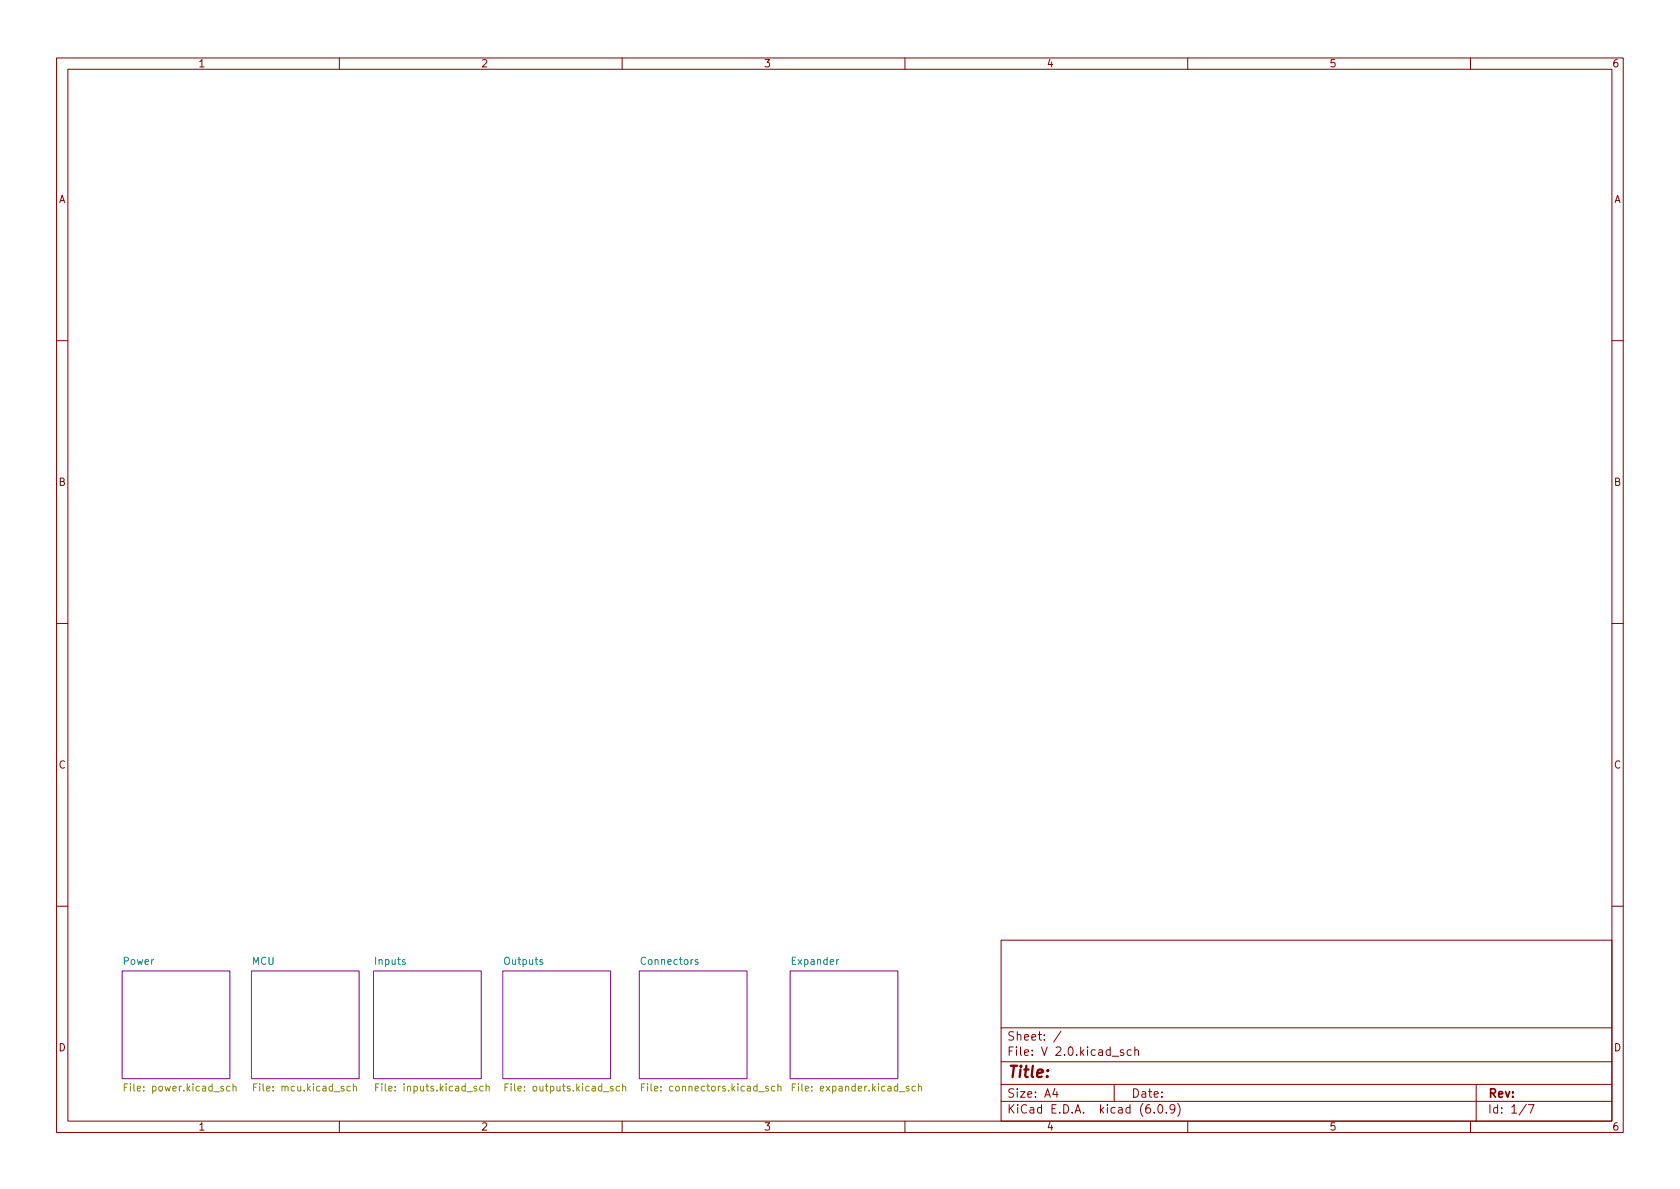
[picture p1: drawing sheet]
<svg xmlns="http://www.w3.org/2000/svg" width="297mm" height="210mm" viewBox="0 0 297 210" stroke-linecap="round" stroke-linejoin="round" font-family="sans-serif">
<g fill="none" stroke="#840000" stroke-width=".18">
<path d="M10 10.2h277v190.1h-277zM12 12.2h273v186.1h-273zM60 10.2v2M110 10.2v2M160 10.2v2M210 10.2v2M260 10.2v2M10 60.2h2M285 60.2h2M10 110.2h2M285 110.2h2M10 160.2h2"/>
<path d="M177 166.3h108v32h-108zM285 160.2h2M60 198.3v2M110 198.3v2M160 198.3v2M177 194.8h108M177 191.8h108M177 187.8h108M177 181.8h108M186.5 192.5l-.4 1h1M186.9 193v1M187.6 182.4l-1.3 1.9"/>
<path d="M197 191.8v3M198.6 185.7l-.3-.1-.2 .2v.3l.5 .1v.4h-.5M200 185.7l-.4-.1-.3 .3v.4l.1 .3h.6M200.6 185.8l.3-.2 .3 .1 .1 .9M200.6 185.1v1.5M204.1 196.7v.1M204.9 195.4l.2-.1a.81 .81 0 0 1 .6 .7 .81 .81 0 0 1-.3 .8h-.2a.81 .81 0 0 1-.6-.6 .81 .81 0 0 1 .3-.8zM206.2 196.7v.1M207.7 196l-.3 .3h-.3l-.2-.3 .1-.6 .4-.1 .2 .2a.99 .99 0 0 1-.3 1.3h-.3M208.2 195.1a1.72 1.72 0 0 1 0 2.3M210 198.3v2M260 198.3v2"/>
<path d="M261 191.8v6.5M269.9 195.3l-1.3 1.9M270.2 195.3h1l-.6 1.5"/>
</g>
<g fill="#fff" stroke="#fff" stroke-width=".18">
<path d="M139.7 171.7h19v19h-19z"/>
<path d="M66 171.7h19.1v19h-19.1z"/>
<path d="M44.4 171.7h19.1v19h-19.1z"/>
<path d="M88.9 171.7h19v19h-19z"/>
<path d="M21.6 171.7h19v19h-19z"/>
<path d="M113 171.7h19.1v19h-19.1z"/>
</g>
<path d="M21.6 171.7h19v19h-19zM44.4 171.7h19.1v19h-19.1zM66 171.7h19.1v19h-19.1zM88.9 171.7h19v19h-19zM113 171.7h19.1v19h-19.1zM139.7 171.7h19v19h-19z" fill="none" stroke="#840084" stroke-width=".18"/>
<path d="M95.9 169.8l-.3-.1-.1 .2v.2l.4 .1v.3h-.4M123.4 169.8l-.3-.1-.2 .2 .1 .2 .4 .1v.3h-.5M148.3 169.7l-.4 .2" fill="none" stroke="#008484" stroke-width=".18"/>
<g fill="none" stroke="#848400" stroke-width=".18">
<path d="M22 192.3h.4M22.6 191.7h-.6v1.2M40.7 192.1h-.4l-.2 .2 .1 .6h.5M41.2 192.2l.2-.1h.3v.8M41.2 191.7v1.2M44.8 192.3h.5M45.4 191.7h-.6v1.2M61.9 192.1h-.3l-.3 .2 .2 .6h.4M62.5 192.2l.2-.1h.3v.8M62.5 191.7v1.2M66.4 192.3h.4M67 191.7h-.6v1.2"/>
<path d="M85.4 192.1h-.4l-.2 .2 .1 .6h.5M86 192.2l.1-.1h.3l.1 .8M86 191.7v1.2M89.3 192.3h.4M89.9 191.7h-.6v1.2M109.5 192.1h-.3l-.3 .2 .2 .6h.4M110.1 192.2l.2-.1h.3v.8M110.1 191.7v1.2M113.4 192.3h.4M114 191.7h-.6v1.2M135.8 192.1h-.3l-.1 .2v.1l.4 .2v.3h-.4M137 192.1h-.4l-.2 .2 .1 .6h.5"/>
<path d="M137.5 192.2l.2-.1h.3l.1 .8M137.5 191.7v1.2M140.1 192.3h.4M140.7 191.7h-.6v1.2M161.9 192.1h-.4l-.3 .2 .2 .6h.5M162.4 192.2l.2-.1h.3v.8M162.4 191.7v1.2"/>
</g>
<text font-size="2.8" fill="#840000" x="178" y="190.6">Title:</text>
<g font-size="2.1" fill="#840000">
<text x="178" y="184">Sheet: /</text>
<text x="178" y="186.7">File: V 2.0.kicad_sch</text>
<text x="178" y="196.9">KiCad E.D.A. kicad (6.0.9)</text>
<text x="178" y="194.1">Size: A4</text>
<text x="200" y="194.1">Date:</text>
<text x="263" y="194.1">Rev:</text>
<text x="263" y="196.9">Id: 1/7</text>
</g>
<g font-size="1.8" fill="#840000">
<text x="35" y="11.9">1</text>
<text x="85" y="11.9">2</text>
<text x="135" y="11.9">3</text>
<text x="185" y="11.9">4</text>
<text x="235" y="11.9">5</text>
<text x="285" y="11.9">6</text>
<text x="10.3" y="35.9">A</text>
<text x="285.3" y="35.9">A</text>
<text x="10.3" y="85.9">B</text>
<text x="285.3" y="85.9">B</text>
<text x="10.3" y="135.9">C</text>
<text x="285.3" y="135.9">C</text>
<text x="10.3" y="185.9">D</text>
<text x="285.3" y="185.9">D</text>
<text x="35" y="199.9">1</text>
<text x="85" y="199.9">2</text>
<text x="135" y="199.9">3</text>
<text x="185" y="199.9">4</text>
<text x="235" y="199.9">5</text>
<text x="285" y="199.9">6</text>
</g>
<g font-size="1.8" fill="#008484">
<text x="21.8" y="170.6">Power</text>
<text x="44.5" y="170.6">MCU</text>
<text x="66.4" y="170.6">Inputs</text>
<text x="89.2" y="170.6">Outputs</text>
<text x="113.5" y="170.6">Connectors</text>
<text x="140.1" y="170.6">Expander</text>
</g>
<g font-size="1.8" fill="#848400">
<text x="22.7" y="193">File: power.kicad_sch</text>
<text x="45.5" y="193">File: mcu.kicad_sch</text>
<text x="67.2" y="193">File: inputs.kicad_sch</text>
<text x="90.1" y="193">File: outputs.kicad_sch</text>
<text x="114.4" y="193">File: connectors.kicad_sch</text>
<text x="141" y="193">File: expander.kicad_sch</text>
</g>
</svg>
